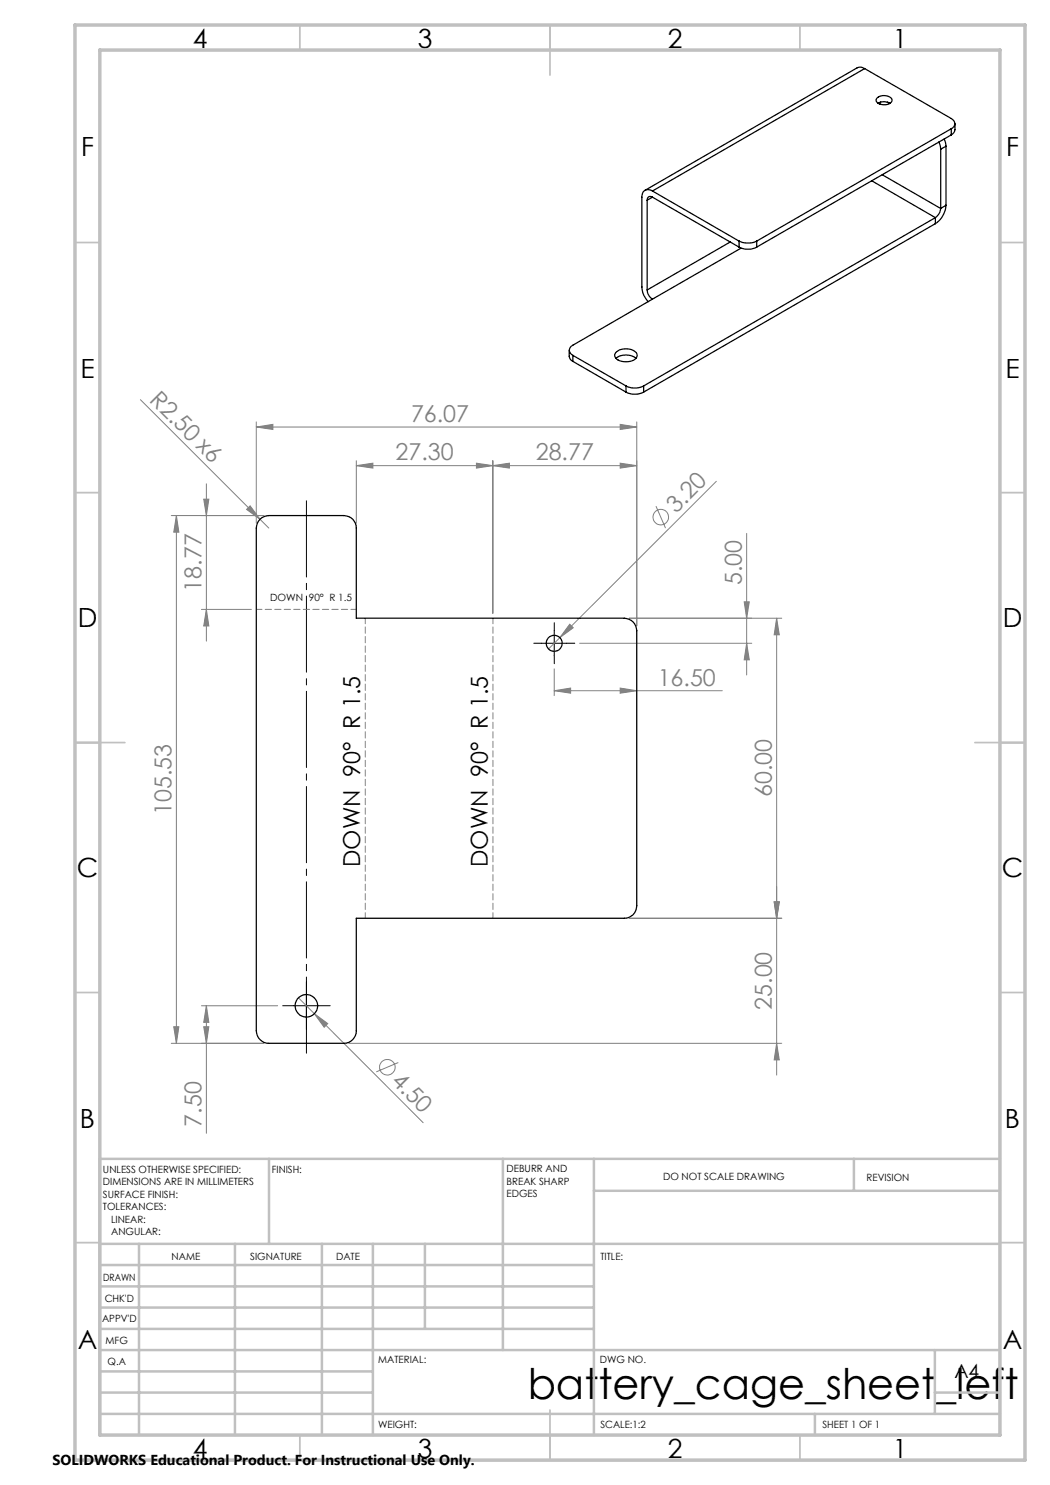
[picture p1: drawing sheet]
<svg xmlns="http://www.w3.org/2000/svg" width="210mm" height="297mm" viewBox="0 0 210 297" stroke-linecap="round" stroke-linejoin="round" font-family="sans-serif">
<g fill="none" stroke="#808080" stroke-width=".2">
<path d="M28.1 79.9l25.7 25.7M40.7 99.8h1.1l-.5 3.3zM41.3 96.8v31.4M51.3 85.4l3.3-.5v1zM51.3 84.4v20.2M51.3 85.4h76.1M71.3 93.1l3.3-.5v1zM71.3 93.1h56.1M71.3 92.1v12.5M95.3 92.6l3.3 .5-3.3 .5zM98.6 93.1l3.3-.5v1zM98.6 92.1v30.6"/>
<path d="M124 92.6l3.4 .5-3.4 .5zM124 84.9l3.4 .5-3.4 .5zM127.4 84.4v40.8M143.3 96.3l-33.6 33.5M34.3 103.1h18.5M35.3 103.1l.5 3.3h-1.1zM35.3 103.1v105.6M49.3 101.9l.7-.7 2 2.7zM131.2 101.2l1.9 4.4M149.3 106.7v28.3M40.3 121.9h10M41.3 121.9l.5 3.3h-1.1z"/>
<path d="M110.8 138.1l3.3-.5v1zM110.8 133.8v5.3M110.8 138.1h33.7M113.9 124.8l.8 .8-2.7 1.9zM115.9 128.7h34.5M124 137.6l3.4 .5-3.4 .5zM148.8 120.4h1.1l-.6 3.2zM149.3 128.7l.6 3.3h-1.1zM155.3 123.6l.6 3.4h-1.1zM155.3 123.6v91.4M156.4 123.6h-30.6M59.7 199.6l3.2 3.1"/>
<path d="M125.8 183.7h30.6M154.8 180.4h1.1l-.6 3.3zM34.3 208.7h18.5M34.7 205.3h1.1l-.5 3.4zM40.3 201.2h15.2M40.7 205.3h1.1l-.5 3.4zM41.3 201.2l.5 3.3h-1.1zM41.3 201.2v25.5M62.9 202.7l2.6 2-.7 .8zM62.9 202.7l21.7 21.8M69.8 208.7h86.6M79.7 212.5l-4.5 1.9"/>
<path d="M155.3 208.7l.6 3.3h-1.1z"/>
<circle cx="132.1" cy="103.4" r="1.55"/>
<circle cx="77.5" cy="213.5" r="1.56"/>
</g>
<path d="M61.3 211.6v-112.4" fill="none" stroke="#000" stroke-width=".2" stroke-dasharray="15.2 1.3 1.3 1.3" stroke-dashoffset="-.9"/>
<path d="M108.4 128.6h-1.6M110.9 131.1v1.6M110.9 126.1v-1.6M113.4 128.6h1.6M61.3 198.6v-2.2M58.8 201.1h-2.3M61.3 203.6v2.3M63.8 201.1h2.2" fill="none" stroke="#000" stroke-width=".2" stroke-dasharray="15.2 1.3 1.3 1.3"/>
<path d="M108.3 128.7h5M110.8 126.1v5.1M61.3 198.6v5.1M58.8 201.2h5" fill="none" stroke="#000" stroke-width=".2"/>
<path d="M51.3 121.9h20M98.6 123.6v60M73.1 183.6v-60" fill="none" stroke="#808080" stroke-width=".2" stroke-dasharray="1.3 .6" stroke-dashoffset=".2"/>
<g fill="none" stroke="#c0c0c0" stroke-width=".35">
<path d="M60 5v5M110 5v10M160 5v5M15 48.5h5M200 48.5h5M15 98.5h5M200 98.5h5M15 148.5h10M195 148.5h10M15 198.5h5M200 198.5h5M15 248.5h5"/>
<path d="M200 248.5h5M60 287v5M110 282v10M160 287v5"/>
</g>
<g fill="none" stroke="#c0c0c0" stroke-width=".5">
<path d="M53.8 231.8v17M100.6 231.8v38.2M118.8 231.8v55.2M118.8 238.2h81.2M170.8 231.8v6.4M200 231.8h-180v55.2M20 248.8h180M20 257.3h98.8M20 253h98.8M27.8 248.8v38.2M47 248.8v38.2M64.4 248.8v38.2"/>
<path d="M74.6 248.8v38.2M85 248.8v17M20 265.8h98.8M20 261.5h98.8M20 278.5h54.6M20 274.3h54.6M20 270h180M187 278.5h13M187 270v12.8M20 282.8h180M163 282.8v4.2"/>
</g>
<path d="M15 5h190v287h-190zM20 10h180v277h-180z" fill="none" stroke="#c0c0c0" stroke-width=".7"/>
<g fill="#808080">
<path d="M49.3 101.9l.7-.7 2 2.7z"/>
<path d="M113.9 124.8l.8 .8-2.7 1.9z"/>
<path d="M62.9 202.7l2.6 2-.7 .8z"/>
<path d="M51.3 85.4l3.3-.5v1zM124 84.9l3.4 .5-3.4 .5z"/>
<path d="M110.8 138.1l3.3-.5v1zM124 137.6l3.4 .5-3.4 .5z"/>
<path d="M98.6 93.1l3.3-.5v1zM124 92.6l3.4 .5-3.4 .5zM71.3 93.1l3.3-.5v1zM95.3 92.6l3.3 .5-3.3 .5z"/>
<path d="M155.3 208.7l.6 3.3h-1.1zM154.8 180.4h1.1l-.6 3.3zM149.3 128.7l.6 3.3h-1.1zM148.8 120.4h1.1l-.6 3.2z"/>
<path d="M34.7 205.3h1.1l-.5 3.4zM35.3 103.1l.5 3.3h-1.1zM41.3 121.9l.5 3.3h-1.1zM40.7 99.8h1.1l-.5 3.3z"/>
<path d="M155.3 123.6l.6 3.4h-1.1zM154.8 180.4h1.1l-.6 3.3zM41.3 201.2l.5 3.3h-1.1zM40.7 205.3h1.1l-.5 3.4z"/>
</g>
<g fill="none" stroke="#000" stroke-width=".25">
<path d="M172.9 13.7l17.4 10a1.09 1.09 0 0 1 .7 1 1.09 1.09 0 0 1-.7 1M172.9 13.7a1.43 1.43 0 0 0-1.5-.1l-42.4 24.5M172.9 13.7l-42.4 24.5M175.5 19.5a2.21 2.21 0 0 1 2.9 .3 1.1 1.1 0 0 1-1.3 1.2 1.61 1.61 0 0 1-1.9-.9zM130.5 39.4a.65 .65 0 0 0-.7 0 .65 .65 0 0 0-.4 .6M130.5 38.2a1.3 1.3 0 0 0-1.5-.1 1.3 1.3 0 0 0-.6 1.3v18a4.7 4.7 0 0 0 1.2 3M130.5 38.2l17.3 10M130.5 39.4l17.3 10M130.5 39.4l-1.1 .6M174.3 36.2l12.8 7.3M175.6 20.7a2.34 2.34 0 0 1 2.4 0M175.7 20.6l.1 .1"/>
<path d="M175.8 20.7l.3 .2M176.1 20.4l-.3 .3M176.5 35l11.6 6.7M177.5 20.4l.4 .3M187.8 28.4l.3 1.4M188.1 29.8v11.9M188.8 27.8l.4 1.4M189.2 29.2l-1.1 .6M189.2 29.2v11.9M190.3 25.7l-39 22.5M190.3 25.7v1.3M190.3 27l-39 22.4"/>
<path d="M191 24.7l-.1 1.6-.6 .7M129.4 58a2.33 2.33 0 0 0 1.1 1.8M129.4 40v18M130.5 59.8l-15.9 9.2a1.09 1.09 0 0 0-.7 1.1 1.09 1.09 0 0 0 .7 1M146.1 48.4l-16.7 9.6M147.8 49.4a3.8 3.8 0 0 0 3.5 0M147.8 48.2a4.2 4.2 0 0 0 3.5 0M147.8 48.2v1.2M148.2 49.6l-17.7 10.2M151.3 48.2v1.2M187.1 43.5l-58.4 33.7M187.1 43.5v1.2"/>
<path d="M187.1 44.7l-58.4 33.7M188.1 41.7a2.49 2.49 0 0 1-1 1.8M189.2 41.1a4.8 4.8 0 0 1-2.1 3.6M189.2 41.1l-1.1 .6M113.8 70.1l.1 1.5 .7 .7M114.6 71.1l10.6 6.1M114.6 71.1v1.2M114.6 72.3l10.6 6.1M123.2 70.5a3 3 0 0 1 4.2 .2 1.21 1.21 0 0 1-1.2 1.5 2.88 2.88 0 0 1-3.2-.8l-.1-.5zM123.2 71.7a3.3 3.3 0 0 1 4 0M125.2 77.2a3.8 3.8 0 0 0 3.5 0M125.2 78.4a3.8 3.8 0 0 0 3.5 0"/>
<path d="M125.2 77.2v1.2M128.7 77.2v1.2M52 103.9a2.72 2.72 0 0 1 1.8-.8h15a2.47 2.47 0 0 1 2.5 2.5v18h53.5a2.53 2.53 0 0 1 2.6 2.5v55a2.47 2.47 0 0 1-2.6 2.6h-53.5v22.5a2.47 2.47 0 0 1-2.5 2.5h-15a2.53 2.53 0 0 1-2.5-2.5v-100.6a2.72 2.72 0 0 1 .7-1.7z"/>
<circle cx="110.9" cy="128.7" r="1.6"/>
<circle cx="61.3" cy="201.2" r="2.25"/>
</g>
<text font-size="8.5" x="105.5" y="279.7">battery_cage_sheet_left</text>
<g font-size="5.3">
<text x="38.5" y="9.5">4</text>
<text x="83.5" y="9.5">3</text>
<text x="133.6" y="9.5">2</text>
<text x="178.6" y="9.5">1</text>
<text x="16.2" y="31.2">F</text>
<text x="201.2" y="31.2">F</text>
<text x="16.1" y="75.5">E</text>
<text x="201.1" y="75.5">E</text>
<text x="15.5" y="125.5">D</text>
<text x="200.5" y="125.5">D</text>
<text x="15.4" y="175.5">C</text>
<text x="200.4" y="175.5">C</text>
<text x="16" y="225.5">B</text>
<text x="201" y="225.5">B</text>
<text x="15.5" y="269.7">A</text>
<text x="200.5" y="269.7">A</text>
<text x="38.5" y="291.5">4</text>
<text x="83.5" y="291.5">3</text>
<text x="133.6" y="291.5">2</text>
<text x="178.6" y="291.5">1</text>
</g>
<g font-size="4.7" fill="#808080">
<text x="29.7" y="80.1" transform="rotate(45 29.7 80.1)">R2.50 x6</text>
<text x="82.2" y="84.4">76.07</text>
<text x="79.1" y="92.1">27.30</text>
<text x="107.2" y="92.1">28.77</text>
<text x="135.2" y="102.8" transform="rotate(-45 135.2 102.8)">3.20</text>
<text x="40.3" y="118.3" transform="rotate(-90 40.3 118.3)">18.77</text>
<text x="148.3" y="117" transform="rotate(-90 148.3 117)">5.00</text>
<text x="131.5" y="137.1">16.50</text>
<text x="154.3" y="159.5" transform="rotate(-90 154.3 159.5)">60.00</text>
<text x="34.3" y="163" transform="rotate(-90 34.3 163)">105.53</text>
<text x="154.3" y="202" transform="rotate(-90 154.3 202)">25.00</text>
<text x="78.1" y="216.5" transform="rotate(45 78.1 216.5)">4.50</text>
<text x="40.3" y="225.3" transform="rotate(-90 40.3 225.3)">7.50</text>
</g>
<g font-size="4.7">
<text x="72" y="173.4" transform="rotate(-90 72 173.4)">DOWN 90° R 1.5</text>
<text x="97.6" y="173.4" transform="rotate(-90 97.6 173.4)">DOWN 90° R 1.5</text>
</g>
<text font-size="3.9" x="190.9" y="275.5">A4</text>
<text font-size="2.9" x="10.5" y="292.9">SOLIDWORKS Educational Product. For Instructional Use Only.</text>
<g font-size="2">
<text x="54" y="120.2">DOWN 90° R 1.5</text>
<text x="20.6" y="234.6">UNLESS OTHERWISE SPECIFIED:</text>
<text x="20.6" y="237.1">DIMENSIONS ARE IN MILLIMETERS</text>
<text x="20.6" y="239.6">SURFACE FINISH:</text>
<text x="54.4" y="234.6">FINISH:</text>
<text x="101.3" y="234.5">DEBURR AND</text>
<text x="101.3" y="237">BREAK SHARP</text>
<text x="101.3" y="239.5">EDGES</text>
<text x="132.6" y="236">DO NOT SCALE DRAWING</text>
<text x="173.3" y="236.2">REVISION</text>
<text x="20.6" y="242.1">TOLERANCES:</text>
<text x="22.2" y="244.6">LINEAR:</text>
<text x="22.2" y="247.1">ANGULAR:</text>
<text x="34.3" y="252">NAME</text>
<text x="50" y="251.9">SIGNATURE</text>
<text x="67.2" y="251.9">DATE</text>
<text x="120.1" y="251.9">TITLE:</text>
<text x="20.6" y="256.1">DRAWN</text>
<text x="20.9" y="260.3">CHK'D</text>
<text x="20.4" y="264.4">APPV'D</text>
<text x="21.1" y="268.8">MFG</text>
<text x="21.5" y="273">Q.A</text>
<text x="75.6" y="272.5">MATERIAL:</text>
<text x="120" y="272.5">DWG NO.</text>
<text x="75.6" y="285.5">WEIGHT:</text>
<text x="120.1" y="285.6">SCALE:1:2</text>
<text x="164.5" y="285.6">SHEET 1 OF 1</text>
</g>
</svg>
